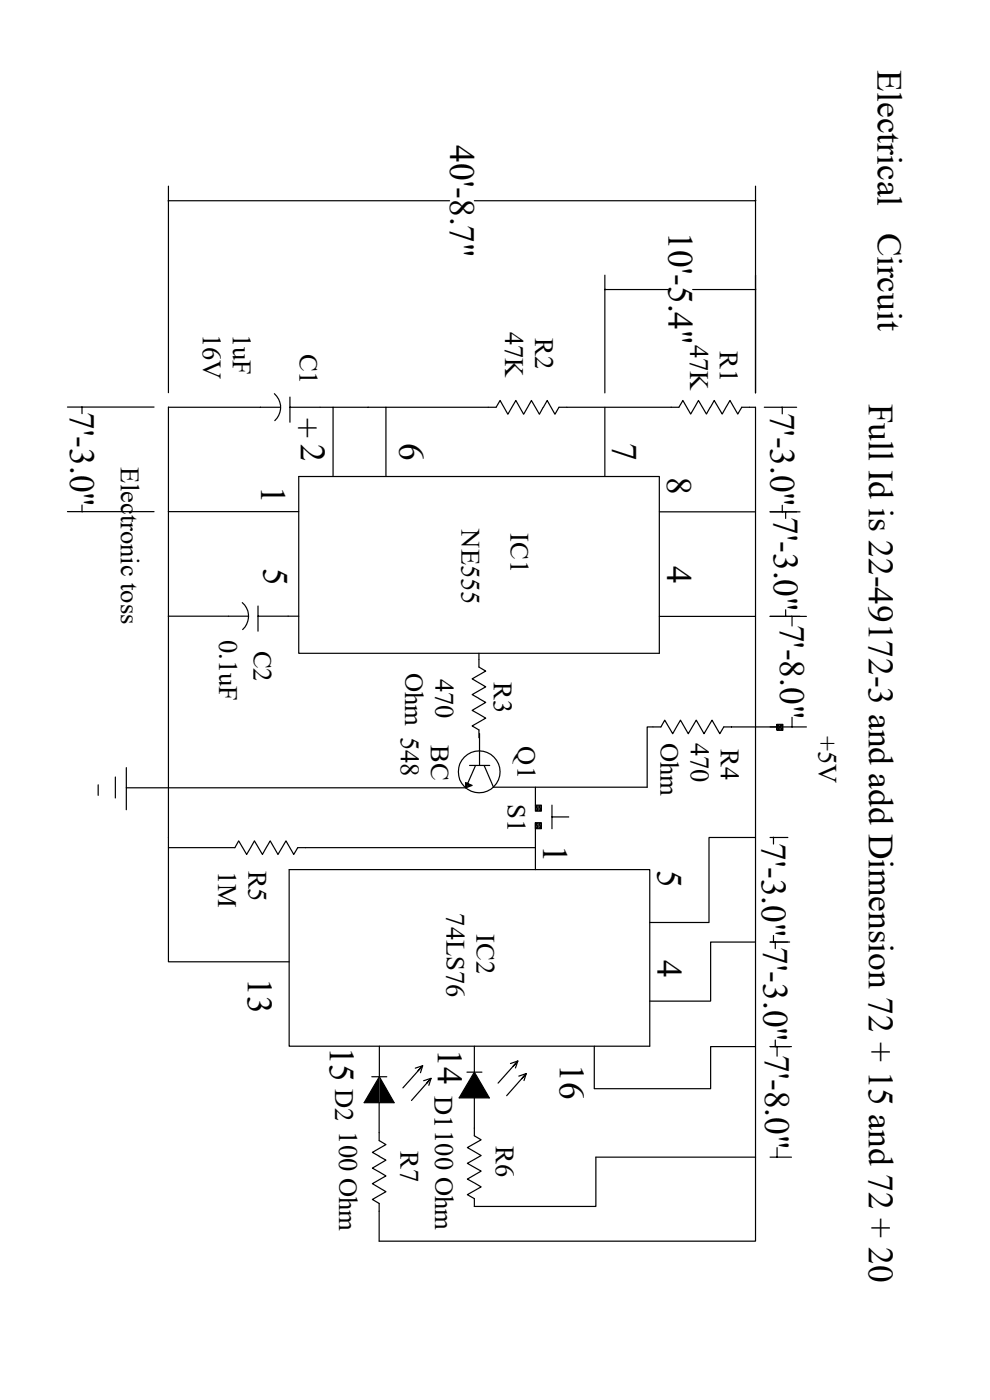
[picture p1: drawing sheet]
<svg xmlns="http://www.w3.org/2000/svg" width="210mm" height="297mm" viewBox="0 0 210 297" stroke-linecap="round" stroke-linejoin="round" font-family="sans-serif">
<g fill="none" stroke="#000" stroke-width=".25">
<path d="M35.7 39.5v43.8M160.3 39.5v43.9M35.7 42.6h59.7M100.6 42.6h59.7M128.3 58.4v25M128.3 61.4h13.4M146.9 61.4h13.4M14.3 86.4h18.4M17.4 86.4v1.4M35.7 86.4v44.3M35.7 86.4h23.8M58.2 83.5a3.8 3.8 0 0 1 .1 5.7"/>
<path d="M61.5 86.4h43.7l.9-1.4 1.6 2.9 1.7-2.9 1.7 2.9 1.6-2.9 1.7 2.9 .8-1.5M61.5 84.2v5.4M70.7 86.4v14.7M81.9 86.4v14.7M115.3 86.4l.8-1.4 1.6 2.9 .9-1.5h23.8M128.3 86.4v14.7M142.4 86.4h1.6l.9-1.4 1.6 2.8 1.7-2.8 1.7 2.8 .8-1.4M150.7 86.4l.8-1.4 1.7 2.8 1.7-2.8 1.6 2.8 .9-1.4h2.9v159.1M162.1 86.4h6.9M165.9 86.4v1.4M14.3 108.5h18.4M17.4 107.1v1.4"/>
<path d="M35.7 108.5h27.7M63.4 101.1h76.5v37.5h-76.5zM139.9 108.6h20.4M163.4 108.6h6.3M165.9 107.2v1.4M166.7 108.6v1.4M35.7 130.7v73.3h25.6M35.7 130.7h17M51.4 127.8a3.8 3.8 0 0 1 .1 5.8M54.7 130.7h8.7M54.7 128.6v5.3M101.6 138.6v2.9l1.4 .9-2.8 1.6 2.8 1.7-2.8 1.7 1.4 .8"/>
<path d="M139.9 130.8h20.4M163.4 130.8h7.7M166.7 129.4v1.4M168 130.8v2M101.6 148.2l1.4 .8-2.8 1.7 2.8 1.7-2.8 1.6 1.4 .9v1.6M101.7 155.6v6.8M164.8 153.7h1.3v1.2h-1.3zM168 152.2v2M171.1 154.2h-17.6l-.8 1.5-1.7-2.9-1.6 2.9-1.7-2.9-1.7 2.9-1.6-2.9-1.7 2.9-1.7-2.9-.8 1.4h-2.9v12.8h-32.6l-2-4.6M20.8 166.5v2.2M24.5 164.8v4.5M26.8 162.9v8.9"/>
<path d="M35.7 179.8h14.1l.8-1.4 1.7 2.9 1.7-2.9 1.7 2.9 1.6-2.9 1.7 2.9 1.7-2.9 1.6 2.9 .9-1.5h50.4M99.6 162.4h4.3M100.9 162.4l-2.1 4.7 1.4-.5-1.4-.6v1.1h-72M113.6 170.8h1.3v1.3h-1.3zM113.6 174.5h1.3v1.3h-1.3zM113.6 167v3.8M113.6 174.5v10M117.1 170.8v5M117.1 173.3h3.5M160.3 177.7h-9.9v18h-12.6M163.4 177.7h3.7M164.1 177.7v1.4"/>
<path d="M61.3 184.5h76.5v37.5h-76.5zM160.3 199.9h-9.6v12.5h-12.9M163.4 199.9h4.1M164.1 198.5v1.4M164.5 199.9v1.4M78.9 228.4h3.1M80.4 233.9v8.1l1.5 .8-2.9 1.7 1.4 .8M80.5 222v6.4M80.5 228.4l3.1 5.5h-6.3zM88.1 226.6l1.6-.5-.5 1.5M88.7 227.2l1-1.1-4.2 4.7M89.9 229.3l1.5-.5-.4 1.5"/>
<path d="M90.5 229.8l.9-1-4.1 4.7M99.1 227.5h3.1M100.6 232.9v8.1l1.5 .8-3 1.7 3 1.7-3 1.6 3 1.7-3 1.6 3 1.7-3 1.6 1.5 .9v1.6h25.8v-10.4h33.9M100.6 227.5l3.2 5.4h-6.4zM100.6 222v5.5M108.3 225.6l1.6-.5-.6 1.5M108.9 226.2l1-1.1-4.2 4.7M110.1 228.3l1.5-.5-.4 1.4M110.7 228.9l.9-1.1-4.1 4.7M126.1 222v9h24.6v-9h9.6M163.4 222h4.5M164.5 220.6v1.4"/>
<path d="M164.8 222v2.1M80.4 245.3l1.5 .8-2.9 1.7 2.9 1.7-2.9 1.6 2.9 1.7-2.9 1.7 1.4 .8v8h79.9v-17.8M163.4 245.5h4.5M164.8 243.5v2"/>
<circle cx="101.7" cy="163.8" r="4.4"/>
</g>
<g fill="#000">
<path d="M164.8 153.7v.6zM164.8 154.3v.6zM164.8 153.7h.6l-.6 1.2zM165.4 153.7v1.2h-.6zM166.1 153.7v.6zM166.1 154.3v.6zM165.4 153.7h.7l-.7 1.2zM166.1 153.7v1.2h-.7zM98.8 166v1.1zM98.8 166l.4 .2-.4 .9zM99.2 166.2v.8l-.4 .1zM99.2 166.2l1 .4-1 .4z"/>
<path d="M113.6 170.8v.6zM113.6 171.4v.7zM113.6 174.5v.7zM113.6 175.2v.6zM113.6 170.8h.6l-.6 1.3zM114.2 170.8v1.3h-.6zM113.6 174.5h.6l-.6 1.3zM114.2 174.5v1.3h-.6zM114.9 170.8v.6zM114.9 171.4v.7zM114.2 170.8h.7l-.7 1.3zM114.9 170.8v1.3h-.7z"/>
<path d="M114.9 174.5v.7zM114.9 175.2v.6zM114.2 174.5h.7l-.7 1.3zM114.9 174.5v1.3h-.7zM80.4 228.5v5.4h-3.1zM80.5 228.4l3.1 5.5h-3.1zM100.6 227.5v5.4h-3.2zM100.6 227.5l3.2 5.4h-3.2z"/>
</g>
<g fill="none" stroke="#000" stroke-width=".21">
<path d="M35.8 42.5l-.2 .1M160.4 42.5l-.2 .1M128.4 61.3l-.1 .2M160.4 61.3l-.2 .2M17.3 86.3l.1 .1M165.9 86.4l.1 .1M17.3 108.5l.1 .1M165.9 108.5l.1 .2M166.6 108.5l.2 .2M166.6 130.7l.2 .1M167.9 130.7l.2 .1M167.9 154.1l.2 .2"/>
<path d="M113.6 170.8h.1M164 177.6l.2 .1M164 199.8l.2 .1M164.4 199.8l.1 .1M80.5 228.4v5.5M100.6 227.5v5.4M164.4 222l.1 .1M164.8 222l.1 .1M164.8 245.4l.1 .1"/>
</g>
<g font-size="7.5">
<text x="186.1" y="15" transform="rotate(90 186.1 15)">Electrical</text>
<text x="95.5" y="30.8" transform="rotate(90 95.5 30.8)">40'-8.7&quot;</text>
<text x="141.8" y="49.3" transform="rotate(90 141.8 49.3)">10'-5.4&quot;</text>
<text x="186.1" y="49.3" transform="rotate(90 186.1 49.3)">Circuit</text>
<text x="14.9" y="87.5" transform="rotate(90 14.9 87.5)">7'-3.0&quot;</text>
<text x="62.7" y="88.7" transform="rotate(90 62.7 88.7)">+2</text>
<text x="163.4" y="87.5" transform="rotate(90 163.4 87.5)">7'-3.0&quot;</text>
<text x="184.3" y="85.6" transform="rotate(90 184.3 85.6)">Full Id is 22-49172-3 and add Dimension 72 + 15 and 72 + 20</text>
<text x="84.8" y="94.1" transform="rotate(90 84.8 94.1)">6</text>
<text x="130" y="93.9" transform="rotate(90 130 93.9)">7</text>
<text x="141.5" y="101.1" transform="rotate(90 141.5 101.1)">8</text>
<text x="55.4" y="103" transform="rotate(90 55.4 103)">1</text>
<text x="164.2" y="109.7" transform="rotate(90 164.2 109.7)">7'-3.0&quot;</text>
<text x="55.9" y="120.4" transform="rotate(90 55.9 120.4)">5</text>
<text x="141.5" y="120.1" transform="rotate(90 141.5 120.1)">4</text>
<text x="165.5" y="132.5" transform="rotate(90 165.5 132.5)">7'-8.0&quot;</text>
<text x="115.2" y="179.4" transform="rotate(90 115.2 179.4)">1</text>
<text x="161.6" y="178.8" transform="rotate(90 161.6 178.8)">7'-3.0&quot; 7'-3.0&quot; 7'-8.0&quot;</text>
<text x="139.5" y="184.5" transform="rotate(90 139.5 184.5)">5</text>
<text x="139.5" y="203.6" transform="rotate(90 139.5 203.6)">4</text>
<text x="52.6" y="207.5" transform="rotate(90 52.6 207.5)">13</text>
<text x="70" y="222.1" transform="rotate(90 70 222.1)">15</text>
<text x="92.9" y="222.6" transform="rotate(90 92.9 222.6)">14</text>
<text x="118.8" y="225.7" transform="rotate(90 118.8 225.7)">16</text>
</g>
<g font-size="5.6">
<text x="43.1" y="70.8" transform="rotate(90 43.1 70.8)">16V</text>
<text x="49.4" y="70.8" transform="rotate(90 49.4 70.8)">1uF</text>
<text x="107.1" y="70.4" transform="rotate(90 107.1 70.4)">47K</text>
<text x="113.5" y="71.7" transform="rotate(90 113.5 71.7)">R2</text>
<text x="63.5" y="75" transform="rotate(90 63.5 75)">C1</text>
<text x="146.4" y="73.2" transform="rotate(90 146.4 73.2)">47K</text>
<text x="152.7" y="74.5" transform="rotate(90 152.7 74.5)">R1</text>
<text x="25.6" y="99.1" transform="rotate(90 25.6 99.1)">Electronic toss</text>
<text x="97.9" y="112.3" transform="rotate(90 97.9 112.3)">NE555</text>
<text x="108.3" y="113.1" transform="rotate(90 108.3 113.1)">IC1</text>
<text x="46.5" y="135.7" transform="rotate(90 46.5 135.7)">0.1uF</text>
<text x="53.8" y="138" transform="rotate(90 53.8 138)">C2</text>
<text x="85.9" y="142.7" transform="rotate(90 85.9 142.7)">Ohm 548</text>
<text x="92.4" y="144" transform="rotate(90 92.4 144)">470</text>
<text x="104.8" y="144.7" transform="rotate(90 104.8 144.7)">R3</text>
<text x="91.4" y="158.1" transform="rotate(90 91.4 158.1)">BC</text>
<text x="109.8" y="158.4" transform="rotate(90 109.8 158.4)">Q1</text>
<text x="140.1" y="157.6" transform="rotate(90 140.1 157.6)">Ohm</text>
<text x="146.6" y="157.6" transform="rotate(90 146.6 157.6)">470</text>
<text x="153" y="159" transform="rotate(90 153 159)">R4</text>
<text x="173.6" y="156.2" transform="rotate(90 173.6 156.2)">+5V</text>
<text x="107.7" y="170.6" transform="rotate(90 107.7 170.6)">S1</text>
<text x="46.3" y="184.7" transform="rotate(90 46.3 184.7)">1M</text>
<text x="52.7" y="184.7" transform="rotate(90 52.7 184.7)">R5</text>
<text x="94.7" y="193.8" transform="rotate(90 94.7 193.8)">74LS76</text>
<text x="101" y="198.3" transform="rotate(90 101 198.3)">IC2</text>
<text x="71.1" y="231.1" transform="rotate(90 71.1 231.1)">D2</text>
<text x="92.2" y="232.5" transform="rotate(90 92.2 232.5)">D1100 Ohm</text>
<text x="72" y="240" transform="rotate(90 72 240)">100 Ohm</text>
<text x="85" y="244.1" transform="rotate(90 85 244.1)">R7</text>
<text x="105.2" y="243.1" transform="rotate(90 105.2 243.1)">R6</text>
</g>
</svg>
